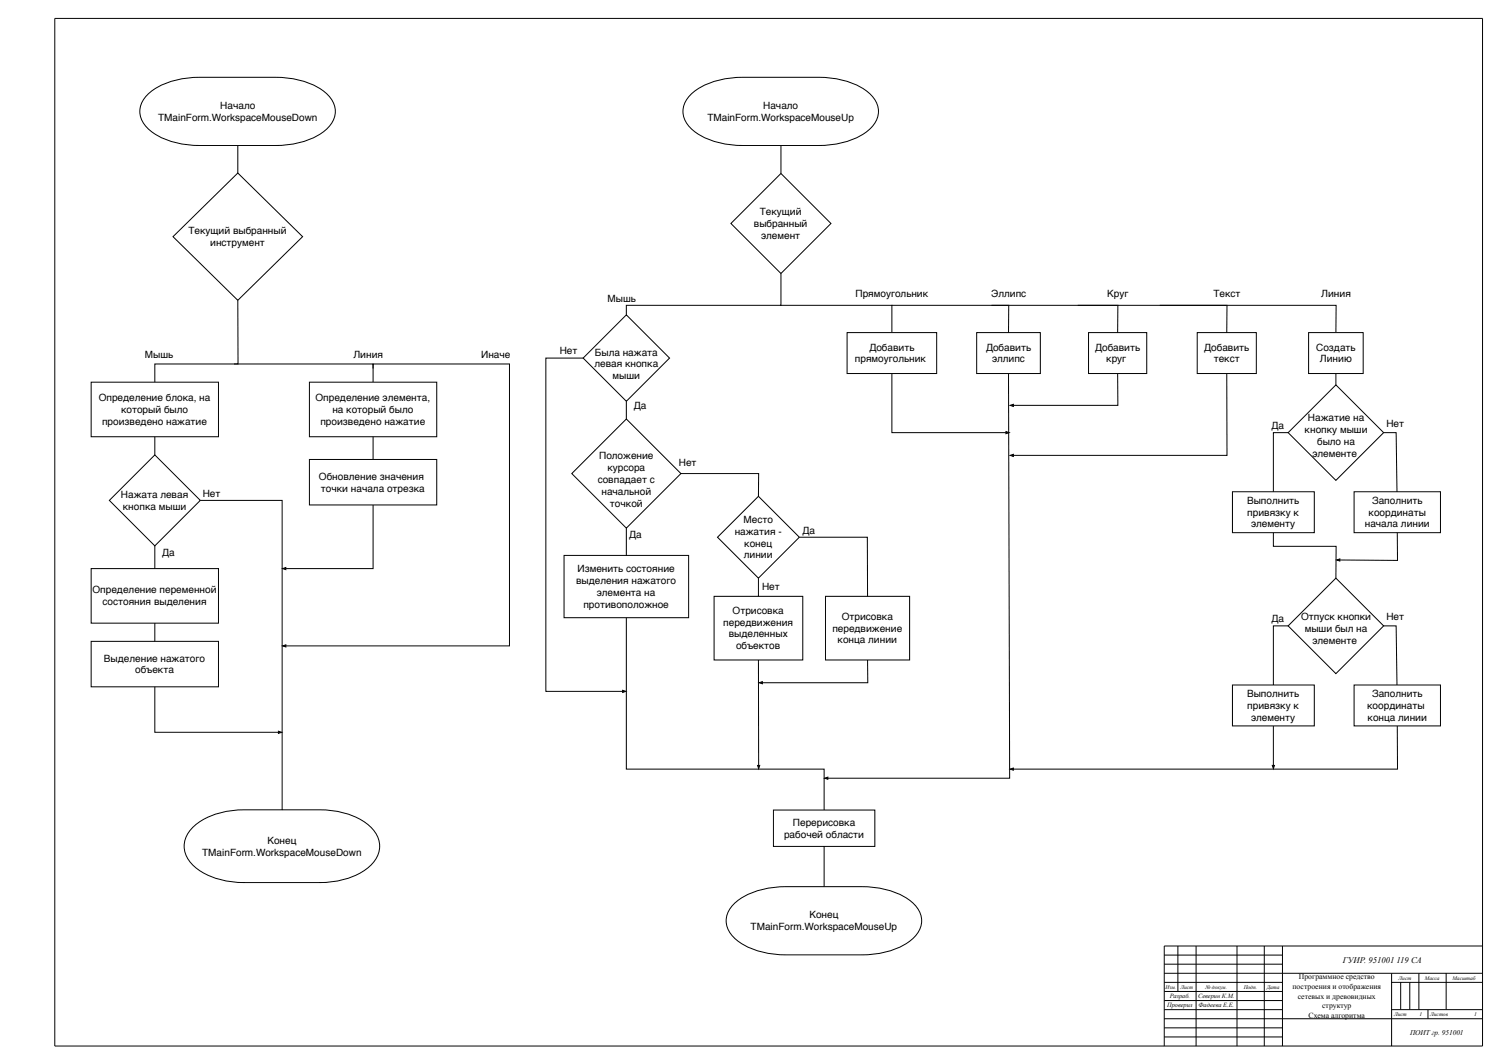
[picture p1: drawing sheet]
<svg xmlns="http://www.w3.org/2000/svg" width="838mm" height="594mm" viewBox="0 0 838 594" stroke-linecap="round" stroke-linejoin="round" font-family="sans-serif">
<g fill="none" stroke="#000" stroke-width=".56">
<path d="M650 538h66M650 533h66M657 528v25M667 528v56M690 528v56M705 528v56M716 528v56M827 528h-177v56M650 543h177M650 558h66M650 553h66M650 548h66"/>
<path d="M776 543v41M776 548h51M782 548v15M787 548v15M792 543v20M807 543v20M650 568h177M650 579h66M650 574h66M650 563h66M776 563h51M797 563v5"/>
</g>
<path d="M51 213h71v31h-71z" fill="#fff"/>
<path d="M51 213h71v31h-71z" fill="none" stroke="#000" stroke-width=".56"/>
<path d="M83 53a42 42 0 0 1 28-10h43a39 39 0 0 1 31 12 13 13 0 0 1-5 19 46 46 0 0 1-26 7h-43a39 39 0 0 1-31-12 12 12 0 0 1 3-16z" fill="#fff"/>
<path d="M83 53a42 42 0 0 1 28-10h43a39 39 0 0 1 31 12 13 13 0 0 1-5 19 46 46 0 0 1-26 7h-43a39 39 0 0 1-31-12 12 12 0 0 1 3-16z" fill="none" stroke="#000" stroke-width=".56"/>
<path d="M107 462a41 41 0 0 1 29-10h42a38 38 0 0 1 31 13 14 14 0 0 1-4 20 44 44 0 0 1-27 7h-42a38 38 0 0 1-31-12 14 14 0 0 1 2-18z" fill="#fff"/>
<path d="M107 462a41 41 0 0 1 29-10h42a38 38 0 0 1 31 13 14 14 0 0 1-4 20 44 44 0 0 1-27 7h-42a38 38 0 0 1-31-12 14 14 0 0 1 2-18z" fill="none" stroke="#000" stroke-width=".56"/>
<path d="M97 132l36-35 36 35-36 36z" fill="#fff"/>
<path d="M97 132l36-35 36 35-36 36zM133 168v35h-47v10M131 203h77v10" fill="none" stroke="#000" stroke-width=".56"/>
<path d="M61 279l25-25 26 25-26 26z" fill="#fff"/>
<path d="M61 279l25-25 26 25-26 26z" fill="none" stroke="#000" stroke-width=".56"/>
<path d="M51 358h71v25h-71z" fill="#fff"/>
<path d="M51 358h71v25h-71z" fill="none" stroke="#000" stroke-width=".56"/>
<path d="M51 317h71v31h-71z" fill="#fff"/>
<path d="M51 317h71v31h-71z" fill="none" stroke="#000" stroke-width=".56"/>
<path d="M173 213h71v31h-71z" fill="#fff"/>
<path d="M173 213h71v31h-71zM208 282v35h-49M158 317h1v1z" fill="none" stroke="#000" stroke-width=".56"/>
<path d="M158 317h1v1z" fill="#000"/>
<path d="M173 256h71v26h-71z" fill="#fff"/>
<path d="M133 81v16M208 206v-3h76v157h-125M86 244v10M173 256h71v26h-71zM208 244v12M112 279h45v173M86 305v12M86 348v10M158 360h1v1zM86 383v26h69M155 408l2 1h-2z" fill="none" stroke="#000" stroke-width=".56"/>
<path d="M158 360h1v1zM155 408l2 1h-2z" fill="#000"/>
<path d="M386 53a42 42 0 0 1 28-10h43a39 39 0 0 1 31 12 13 13 0 0 1-5 19 46 46 0 0 1-26 7h-43a39 39 0 0 1-31-12 12 12 0 0 1 3-16z" fill="#fff"/>
<path d="M386 53a42 42 0 0 1 28-10h43a39 39 0 0 1 31 12 13 13 0 0 1-5 19 46 46 0 0 1-26 7h-43a39 39 0 0 1-31-12 12 12 0 0 1 3-16z" fill="none" stroke="#000" stroke-width=".56"/>
<path d="M410 504a42 42 0 0 1 29-9h42a39 39 0 0 1 31 12 13 13 0 0 1-5 19 46 46 0 0 1-26 7h-42a39 39 0 0 1-31-12 12 12 0 0 1 2-17z" fill="#fff"/>
<path d="M436 81v16M410 504a42 42 0 0 1 29-9h42a39 39 0 0 1 31 12 13 13 0 0 1-5 19 46 46 0 0 1-26 7h-42a39 39 0 0 1-31-12 12 12 0 0 1 2-17z" fill="none" stroke="#000" stroke-width=".56"/>
<path d="M436 97l28 28-28 28-28-28z" fill="#fff"/>
<path d="M436 97l28 28-28 28-28-28zM436 153v17h-87v6" fill="none" stroke="#000" stroke-width=".56"/>
<path d="M349 176l25 24-25 24-24-24z" fill="#fff"/>
<path d="M349 176l25 24-25 24-24-24zM349 224v10" fill="none" stroke="#000" stroke-width=".56"/>
<path d="M349 234l31 30-31 31-30-31z" fill="#fff"/>
<path d="M349 234l31 30-31 31-30-31z" fill="none" stroke="#000" stroke-width=".56"/>
<path d="M315 310h69v35h-69z" fill="#fff"/>
<path d="M380 264h43v13M349 295v15M315 310h69v35h-69zM349 345v84h111v23" fill="none" stroke="#000" stroke-width=".56"/>
<path d="M398 333h50v35h-50z" fill="#fff"/>
<path d="M398 333h50v35h-50z" fill="none" stroke="#000" stroke-width=".56"/>
<path d="M473 186h50v22h-50z" fill="#fff"/>
<path d="M473 186h50v22h-50z" fill="none" stroke="#000" stroke-width=".56"/>
<path d="M545 186h35v22h-35z" fill="#fff"/>
<path d="M545 186h35v22h-35z" fill="none" stroke="#000" stroke-width=".56"/>
<path d="M607 186h33v22h-33z" fill="#fff"/>
<path d="M607 186h33v22h-33z" fill="none" stroke="#000" stroke-width=".56"/>
<path d="M668 186h33v22h-33z" fill="#fff"/>
<path d="M668 186h33v22h-33z" fill="none" stroke="#000" stroke-width=".56"/>
<path d="M423 277l23 23-23 23-23-23z" fill="#fff"/>
<path d="M423 277l23 23-23 23-23-23zM423 323v10" fill="none" stroke="#000" stroke-width=".56"/>
<path d="M461 333h47v35h-47z" fill="#fff"/>
<path d="M435 170h63v16M497 170h66v16M553 170h71v16M601 170h84v16M446 300h38v33M461 333h47v35h-47zM423 368v59M484 368v13h-59M424 381l1-1v2zM423 427h1l-1 2z" fill="none" stroke="#000" stroke-width=".56"/>
<path d="M424 381l1-1v2zM423 427h1l-1 2z" fill="#000"/>
<path d="M730 186h31v22h-31z" fill="#fff"/>
<path d="M647 170h99l-1 16M730 186h31v22h-31zM498 208v33h63M563 208v226h-101M624 208v18h-59M685 208v46h-120M564 226h1v1zM561 241h2l-2 1zM564 254l1-1v2zM460 434h2v1z" fill="none" stroke="#000" stroke-width=".56"/>
<path d="M564 226h1v1zM561 241h2l-2 1zM564 254l1-1v2zM460 434h2v1z" fill="#000"/>
<path d="M745 215l27 26-27 27-26-27z" fill="#fff"/>
<path d="M745 215l27 26-27 27-26-27z" fill="none" stroke="#000" stroke-width=".56"/>
<path d="M688 274h45v23h-45z" fill="#fff"/>
<path d="M688 274h45v23h-45z" fill="none" stroke="#000" stroke-width=".56"/>
<path d="M756 274h48v23h-48z" fill="#fff"/>
<path d="M719 241h-8v33M772 241h7v33M756 274h48v23h-48z" fill="none" stroke="#000" stroke-width=".56"/>
<path d="M745 323l27 26-27 27-26-27z" fill="#fff"/>
<path d="M745 323l27 26-27 27-26-27z" fill="none" stroke="#000" stroke-width=".56"/>
<path d="M688 382h45v23h-45z" fill="#fff"/>
<path d="M688 382h45v23h-45z" fill="none" stroke="#000" stroke-width=".56"/>
<path d="M756 382h48v23h-48z" fill="#fff"/>
<g fill="none" stroke="#000" stroke-width=".56">
<path d="M325 200h-20v186h42M745 208v7M711 297v8h35l-1 18M780 297v16l-32-1M746 312h2v1zM719 349h-8v33M772 349h7v33M347 385l2 1h-2zM756 382h48v23h-48zM711 405v22M780 405v24h-215M564 429h1v1z"/>
<path d="M710 427h1v2z"/>
</g>
<path d="M746 312h2v1zM347 385l2 1h-2zM564 429h1v1zM710 427h1v2z" fill="#000"/>
<path d="M432 452h56v20h-56z" fill="#fff"/>
<path d="M31 10h796v574h-796zM432 452h56v20h-56zM460 472v23" fill="none" stroke="#000" stroke-width=".56"/>
<g font-size="5.6">
<text x="123" y="61">Начало</text>
<text x="426" y="61">Начало</text>
<text x="88" y="67">TMainForm.WorkspaceMouseDown</text>
<text x="395" y="67">TMainForm.WorkspaceMouseUp</text>
<text x="424" y="120">Текущий</text>
<text x="105" y="131">Текущий выбранный</text>
<text x="421" y="127">выбранный</text>
<text x="117" y="137">инструмент</text>
<text x="425" y="133">элемент</text>
<text x="477" y="166">Прямоугольник</text>
<text x="553" y="166">Эллипс</text>
<text x="618" y="166">Круг</text>
<text x="677" y="166">Текст</text>
<text x="737" y="166">Линия</text>
<text x="339" y="168">Мышь</text>
<text x="312" y="197">Нет</text>
<text x="485" y="196">Добавить</text>
<text x="550" y="196">Добавить</text>
<text x="611" y="196">Добавить</text>
<text x="672" y="196">Добавить</text>
<text x="734" y="196">Создать</text>
<text x="81" y="200">Мышь</text>
<text x="197" y="200">Линия</text>
<text x="268" y="200">Иначе</text>
<text x="332" y="198">Была нажата</text>
<text x="477" y="202">прямоугольник</text>
<text x="554" y="202">эллипс</text>
<text x="617" y="202">круг</text>
<text x="677" y="202">текст</text>
<text x="737" y="202">Линию</text>
<text x="332" y="205">левая кнопка</text>
<text x="342" y="212">мыши</text>
<text x="55" y="224">Определение блока, на</text>
<text x="176" y="224">Определение элемента,</text>
<text x="68" y="230">который было</text>
<text x="185" y="230">на который было</text>
<text x="354" y="228">Да</text>
<text x="57" y="237">произведено нажатие</text>
<text x="179" y="237">произведено нажатие</text>
<text x="710" y="240">Да</text>
<text x="730" y="235">Нажатие на</text>
<text x="774" y="238">Нет</text>
<text x="728" y="242">кнопку мыши</text>
<text x="735" y="248">было на</text>
<text x="334" y="256">Положение</text>
<text x="732" y="255">элементе</text>
<text x="339" y="263">курсора</text>
<text x="379" y="260">Нет</text>
<text x="178" y="268">Обновление значения</text>
<text x="334" y="269">совпадает с</text>
<text x="179" y="274">точки начала отрезка</text>
<text x="67" y="278">Нажата левая</text>
<text x="113" y="277">Нет</text>
<text x="336" y="276">начальной</text>
<text x="696" y="281">Выполнить</text>
<text x="766" y="281">Заполнить</text>
<text x="69" y="284">кнопка мыши</text>
<text x="340" y="283">точкой</text>
<text x="696" y="288">привязку к</text>
<text x="764" y="288">координаты</text>
<text x="415" y="292">Место</text>
<text x="410" y="298">нажатия -</text>
<text x="448" y="298">Да</text>
<text x="698" y="294">элементу</text>
<text x="762" y="294">начала линии</text>
<text x="351" y="300">Да</text>
<text x="415" y="305">конец</text>
<text x="90" y="310">Да</text>
<text x="415" y="312">линии</text>
<text x="322" y="319">Изменить состояние</text>
<text x="321" y="326">выделения нажатого</text>
<text x="425" y="329">Нет</text>
<text x="52" y="331">Определение переменной</text>
<text x="333" y="333">элемента на</text>
<text x="57" y="338">состояния выделения</text>
<text x="326" y="339">противоположное</text>
<text x="409" y="343">Отрисовка</text>
<text x="470" y="346">Отрисовка</text>
<text x="710" y="347">Да</text>
<text x="726" y="346">Отпуск кнопки</text>
<text x="774" y="346">Нет</text>
<text x="404" y="349">передвижения</text>
<text x="464" y="352">передвижение</text>
<text x="728" y="353">мыши был на</text>
<text x="407" y="356">выделенных</text>
<text x="467" y="359">конца линии</text>
<text x="732" y="359">элементе</text>
<text x="411" y="362">объектов</text>
<text x="58" y="369">Выделение нажатого</text>
<text x="75" y="376">объекта</text>
<text x="696" y="389">Выполнить</text>
<text x="766" y="389">Заполнить</text>
<text x="696" y="396">привязку к</text>
<text x="763" y="396">координаты</text>
<text x="698" y="402">элементу</text>
<text x="763" y="402">конца линии</text>
<text x="442" y="461">Перерисовка</text>
<text x="438" y="467">рабочей области</text>
<text x="149" y="471">Конец</text>
<text x="113" y="477">TMainForm.WorkspaceMouseDown</text>
<text x="452" y="512">Конец</text>
<text x="419" y="519">TMainForm.WorkspaceMouseUp</text>
</g>
<text font-size="4.8" x="749" y="537">ГУИР. 951001 119 СА</text>
<g font-size="4.3">
<text x="721" y="552">построения и отображения</text>
<text x="725" y="546">Программное средство</text>
<text x="724" y="557">сетевых и древовидных</text>
<text x="738" y="562">структур</text>
<text x="730" y="568">Схема алгоритма</text>
</g>
<text font-size="4.1" x="787" y="577">ПОИТ гр. 951001</text>
<g font-size="3.6">
<text x="653" y="557">Разраб.</text>
<text x="668" y="557">Северин К.М.</text>
<text x="651" y="562">Проверил</text>
<text x="669" y="562">Фадеева Е.Е.</text>
</g>
<g font-size="3">
<text x="650" y="552">Изм.</text>
<text x="659" y="552">Лист</text>
<text x="673" y="552">№ докум.</text>
<text x="694" y="552">Подп.</text>
<text x="707" y="552">Дата</text>
<text x="780" y="547">Лист</text>
<text x="795" y="547">Масса</text>
<text x="810" y="547">Масштаб</text>
<text x="778" y="567">Лист</text>
<text x="792" y="567">1</text>
<text x="798" y="567">Листов</text>
<text x="823" y="567">1</text>
</g>
</svg>
